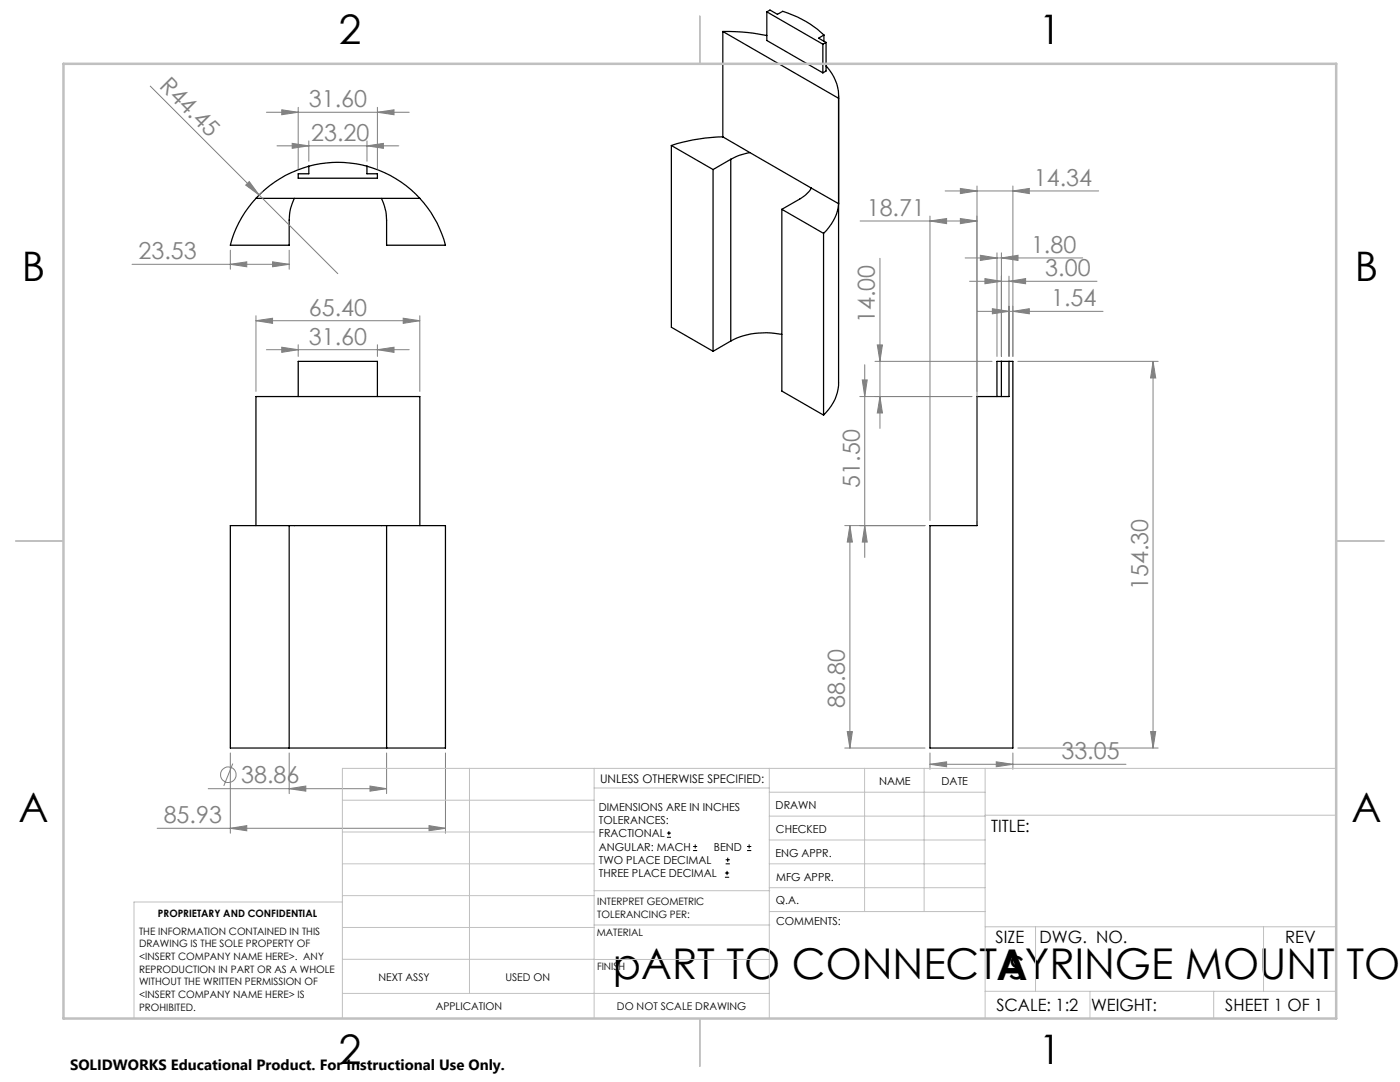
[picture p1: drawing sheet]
<svg xmlns="http://www.w3.org/2000/svg" width="279mm" height="216mm" viewBox="0 0 279 216" stroke-linecap="round" stroke-linejoin="round" font-family="sans-serif">
<g fill="none" stroke="#000" stroke-width=".25">
<path d="M144.3 6.3l23.1 13.3a8.9 8.9 0 0 0-2.5-6.4M144.3 6.3a38.9 38.9 0 0 1 8.7 .8M144.3 6.3v21M153 2.4l.7-.4 1.5 .9 1-.6a20.7 20.7 0 0 1 8.2 4.7M153 2.4v5.7l11.2 6.4M153 2.4l11.2 6.4M164.2 8.8v5.7M164.4 7v1.2M164.4 7l-1 .6 1.5 .9M164.9 8.5v5.7l-.7 .3M164.9 8.5l-.7 .3M167.4 19.1v57.3a8.9 8.9 0 0 1-3 6.4"/>
<path d="M51.1 39.6a21.6 21.6 0 0 0-5.1 9.3h11.7v-5a9.3 9.3 0 0 1 1-4.3M51.1 39.6h32.7M61.6 33.2a22.1 22.1 0 0 1 11.6 0M61.6 33.2a22.5 22.5 0 0 0-10.5 6.4M61.6 33.2v1.5h-2.1v.9h15.8v-.9h-2.1v-1.5M73.2 33.2a22.5 22.5 0 0 1 10.6 6.4M76.1 39.6a10.7 10.7 0 0 1 1.1 4.3v5h11.7a21.4 21.4 0 0 0-5.1-9.3M134 29v36.3l8.3 4.8M134 29l8.3 4.8M142.3 33.8v36.3M144.3 27.3a36.7 36.7 0 0 0-10.3 1.7M144.3 27.3l5.3 3.1"/>
<path d="M145.8 31.8v36.3M145.8 31.8l-3.5 2M149.6 30.4a11.4 11.4 0 0 0-3.8 1.4M149.6 30.4l12.3 7.1M161.9 37.5l5.5 3.1a9.1 9.1 0 0 1-3 6M161.9 37.5a6.6 6.6 0 0 1-2.3 2.2l-3.6 2.1M156 41.8l8.4 4.8M156 41.8v36.2l8.4 4.8M164.4 46.6v36.2M59.5 79.1v-7h15.8v7M145.8 68.1l-3.5 2M156 66.7a15.4 15.4 0 0 0-10.2 1.4"/>
<path d="M199.8 72.1v7M201.4 72.1h.7v77.2h-16.5v-44.4h9.4v-25.8h6.4zM201.4 72.1h-2.4v7M51.1 104.9v-25.8h32.7v25.8M57.7 104.9h19.5M57.7 104.9h-11.7v44.4h11.7M57.7 104.9v44.4M77.2 104.9h11.7v44.4h-11.7M77.2 104.9v44.4M57.7 149.3h19.5"/>
</g>
<g fill="none" stroke="#808080" stroke-width=".2">
<path d="M30 17.2l21.7 21.7M49.7 36.2l2 2.7-2.7-2zM51.7 38.9l15.7 15.7M52.4 38.2l-.6 .6M53.2 22.4h28.5M55.3 29.1h24.3M56.2 21.9l3.3 .5-3.3 .5zM58.3 28.6l3.3 .5-3.3 .5zM59.5 21.4v12.3M61.6 28.1v4.1M73.2 29.1l3.3-.5v1zM73.2 28.1v4.1"/>
<path d="M75.3 22.4l3.3-.5v1zM75.3 21.4v12.3M188.6 38.1h30.7M191.7 37.6l3.3 .5-3.3 .5zM195 37.1v66.8M202.1 38.1l3.3-.5v1zM202.1 37.1v34M26.4 52.7h31.3M46 52.7l3.2-.5v1zM46 49.9v3.8M54.4 52.2l3.3 .5-3.3 .5zM57.7 49.9v3.8"/>
<path d="M171.7 44.1h23.3M175.6 51.5v34M185.6 44.1l3.3-.5v1zM185.6 43.1v60.8M191.7 43.6l3.3 .5-3.3 .5zM192.6 51.5h23.5M193.5 56.1h25.4M195.7 50.9l3.3 .6-3.3 .5zM196.6 55.6l3.2 .5-3.2 .5zM199 50.4v20.7M199.8 51.5l3.4-.6v1.1zM199.8 50.4v20.7"/>
<path d="M201.4 56.1l3.3-.5v1zM201.4 55.1v16M51.1 64l3.3-.5v1zM51.1 63v15.1M51.1 64h32.7M53.2 69.8h28.5M56.2 69.3l3.3 .5-3.3 .5zM59.5 68.8v2.3M75.3 69.8l3.3-.5v1zM75.3 68.8v2.3M80.5 63.5l3.3 .5-3.3 .5zM83.8 63v15.1"/>
<path d="M171.6 79.1h22.4M172.1 75.8h1l-.5 3.3zM172.6 72.8v38.4M174.6 72.1h23.4M175.1 68.8h1l-.5 3.3zM175.6 79.1l.5 3.3h-1zM195 62.1h25.1M198 61.6l3.4 .5-3.4 .5zM202.1 62.1l3.3-.5v1zM203.1 72.1h28M230.1 72.1l.5 3.3h-1zM230.1 72.1v77.2"/>
<path d="M168.6 104.9h16M169.6 104.9l.5 3.3h-1zM169.6 104.9v44.4M172.6 104.9l.5 3.3h-1zM41.6 157.4h35.6M46 150.2v16.1M46.5 152.4l-1.8 4.4M57.7 157.4l3.3-.6v1.1zM57.7 150.2v8.2M73.8 156.8l3.4 .6-3.4 .5zM77.2 150.2v8.2M88.9 150.2v16.1"/>
<path d="M168.6 149.3h16M169.1 146h1l-.5 3.3zM185.6 152.5l3.3-.5v1zM185.6 150.2v3.3M185.6 152.5h39.1M198.8 152l3.3 .5-3.3 .5zM202.1 150.2v3.3M203.1 149.3h28M229.6 146h1l-.5 3.3zM31.4 165.3h57.5M46 165.3l3.2-.6v1.1zM85.6 164.7l3.3 .6-3.3 .5z"/>
<circle cx="45.6" cy="154.6" r="1.55"/>
</g>
<g fill="none" stroke="#000" stroke-width=".2">
<path d="M133.1 167.1h.8M133.1 166.2h.8M133.5 165.8v.9M138.3 169.7h.8M138.3 168.9h.8M138.7 168.5v.8M144.7 175h.8M144.7 174.2h.8M144.8 172.4h.9M144.8 171.6h.9M145.1 173.8v.8M145.2 171.1v.9"/>
<path d="M149.1 169.7h.8M149.1 168.9h.8M149.5 168.5v.8"/>
</g>
<g fill="none" stroke="#c0c0c0" stroke-width=".2">
<path d="M68.3 159.7h50.3M93.7 153.3v44.9M118.6 153.3v49.9M118.6 157.2h34.9M153.5 153.3v49.9M153.5 158.1h43.1M172.5 153.3v28.6M184.4 153.3v28.6M196.6 153.3v49.9M266.7 153.3h-198.4v49.9M68.3 178.7h50.3M68.3 172.4h50.3"/>
<path d="M68.3 166h50.3M68.3 180h-41.6v23.2M118.6 177.7h35M153.5 167.6h43.1M153.5 162.8h43.1M153.5 172.4h43.1M153.5 177.1h43.1M196.6 162.7h70.1M68.3 198.2h85.2M68.3 191.4l85.2 .1M68.3 185.1h50.3M118.6 184.6h35"/>
<path d="M153.6 181.9h43M196.6 197.8h70.1M196.6 184.9h70.1M206.7 184.9v12.9M217.5 197.8v5.4M242.2 197.8v5.4M252.2 184.9v12.9"/>
</g>
<path d="M139.7 3.2v9.5M3.1 107.9h9.6M266.7 107.9h9.5M139.7 203.2v9.6" fill="none" stroke="#c0c0c0" stroke-width=".25"/>
<path d="M12.7 12.7h254v190.5h-254z" fill="none" stroke="#c0c0c0" stroke-width=".5"/>
<g fill="#808080">
<path d="M49.7 36.2l2 2.7-2.7-2z"/>
<path d="M73.8 156.8l3.4 .6-3.4 .5zM57.7 157.4l3.3-.6v1.1zM75.3 69.8l3.3-.5v1zM56.2 69.3l3.3 .5-3.3 .5zM80.5 63.5l3.3 .5-3.3 .5zM51.1 64l3.3-.5v1zM54.4 52.2l3.3 .5-3.3 .5zM46 52.7l3.2-.5v1zM75.3 22.4l3.3-.5v1zM56.2 21.9l3.3 .5-3.3 .5zM202.1 38.1l3.3-.5v1zM191.7 37.6l3.3 .5-3.3 .5z"/>
<path d="M46 165.3l3.2-.6v1.1zM85.6 164.7l3.3 .6-3.3 .5zM58.3 28.6l3.3 .5-3.3 .5zM73.2 29.1l3.3-.5v1zM185.6 152.5l3.3-.5v1zM198.8 152l3.3 .5-3.3 .5zM198 61.6l3.4 .5-3.4 .5zM202.1 62.1l3.3-.5v1zM196.6 55.6l3.2 .5-3.2 .5zM201.4 56.1l3.3-.5v1zM195.7 50.9l3.3 .6-3.3 .5zM199.8 51.5l3.4-.6v1.1z"/>
<path d="M229.6 146h1l-.5 3.3zM230.1 72.1l.5 3.3h-1zM169.1 146h1l-.5 3.3zM169.6 104.9l.5 3.3h-1zM172.6 104.9l.5 3.3h-1zM172.1 75.8h1l-.5 3.3zM175.6 79.1l.5 3.3h-1zM175.1 68.8h1l-.5 3.3z"/>
<path d="M185.6 44.1l3.3-.5v1zM191.7 43.6l3.3 .5-3.3 .5z"/>
</g>
<g font-size="8.5">
<text x="122.3" y="195.4">pART TO CONNECT sYRINGE MOUNT TO</text>
<text x="198.9" y="195.5">A</text>
</g>
<g font-size="8.1">
<text x="67.6" y="8.9">2</text>
<text x="207.3" y="8.9">1</text>
<text x="4.4" y="56.2">B</text>
<text x="270.4" y="56.2">B</text>
<text x="3.7" y="164.1">A</text>
<text x="269.7" y="164.1">A</text>
<text x="67.6" y="212.4">2</text>
<text x="207.3" y="212.4">1</text>
</g>
<g font-size="4.7" fill="#808080">
<text x="31.6" y="17.4" transform="rotate(45 31.6 17.4)">R44.45</text>
<text x="61.6" y="21.4">31.60</text>
<text x="62.1" y="28.1">23.20</text>
<text x="206.3" y="37.1">14.34</text>
<text x="173" y="43.1">18.71</text>
<text x="27.6" y="51.7">23.53</text>
<text x="205.8" y="50.4">1.80</text>
<text x="208.6" y="55.1">3.00</text>
<text x="61.6" y="63">65.40</text>
<text x="174.6" y="64.5" transform="rotate(-90 174.6 64.5)">14.00</text>
<text x="209.8" y="61.1">1.54</text>
<text x="61.6" y="68.8">31.60</text>
<text x="171.6" y="97.3" transform="rotate(-90 171.6 97.3)">51.50</text>
<text x="229.1" y="117.8" transform="rotate(-90 229.1 117.8)">154.30</text>
<text x="168.6" y="141.2" transform="rotate(-90 168.6 141.2)">88.80</text>
<text x="211.8" y="151.5">33.05</text>
<text x="48.1" y="156.3">38.86</text>
<text x="32.7" y="164.2">85.93</text>
</g>
<g font-size="3.4">
<text x="197.8" y="166">TITLE:</text>
<text x="198.7" y="188.1">SIZE</text>
<text x="207.5" y="188.1">DWG. NO.</text>
<text x="256.5" y="188.2">REV</text>
<text x="198.8" y="201.7">SCALE: 1:2</text>
<text x="217.7" y="201.8">WEIGHT:</text>
<text x="244.5" y="201.7">SHEET 1 OF 1</text>
</g>
<text font-size="3" x="14" y="213.5">SOLIDWORKS Educational Product. For Instructional Use Only.</text>
<text font-size="2.4" x="119.8" y="156.2">UNLESS OTHERWISE SPECIFIED:</text>
<g font-size="2.2">
<text x="119.5" y="161.8">DIMENSIONS ARE IN INCHES</text>
<text x="154.8" y="161.4">DRAWN</text>
<text x="175.4" y="156.6">NAME</text>
<text x="187.9" y="156.7">DATE</text>
<text x="119.5" y="164.4">TOLERANCES:</text>
<text x="119.5" y="167.1">FRACTIONAL</text>
<text x="154.9" y="166.3">CHECKED</text>
<text x="119.5" y="169.7">ANGULAR: MACH</text>
<text x="119.5" y="172.4">TWO PLACE DECIMAL</text>
<text x="142.5" y="169.7">BEND</text>
<text x="154.8" y="170.9">ENG APPR.</text>
<text x="119.5" y="175">THREE PLACE DECIMAL</text>
<text x="154.9" y="175.7">MFG APPR.</text>
<text x="154.9" y="180.4">Q.A.</text>
<text x="154.9" y="184.6">COMMENTS:</text>
</g>
<g font-size="2.1">
<text x="75.5" y="195.7">NEXT ASSY</text>
<text x="100.9" y="195.7">USED ON</text>
<text x="86.9" y="201.5">APPLICATION</text>
<text x="123.1" y="201.6">DO NOT SCALE DRAWING</text>
</g>
<g font-size="2">
<text x="31.5" y="182.9">PROPRIETARY AND CONFIDENTIAL</text>
<text x="119.2" y="180.6">INTERPRET GEOMETRIC</text>
<text x="119.2" y="183.1">TOLERANCING PER:</text>
<text x="27.8" y="186.5">THE INFORMATION CONTAINED IN THIS</text>
<text x="27.8" y="189">DRAWING IS THE SOLE PROPERTY OF</text>
<text x="27.8" y="191.6">&lt;INSERT COMPANY NAME HERE&gt;. ANY</text>
<text x="119.1" y="186.7">MATERIAL</text>
<text x="27.8" y="194.1">REPRODUCTION IN PART OR AS A WHOLE</text>
<text x="27.8" y="196.6">WITHOUT THE WRITTEN PERMISSION OF</text>
<text x="119.1" y="193.5">FINISH</text>
<text x="27.8" y="199.1">&lt;INSERT COMPANY NAME HERE&gt; IS</text>
<text x="27.8" y="201.7">PROHIBITED.</text>
</g>
</svg>
